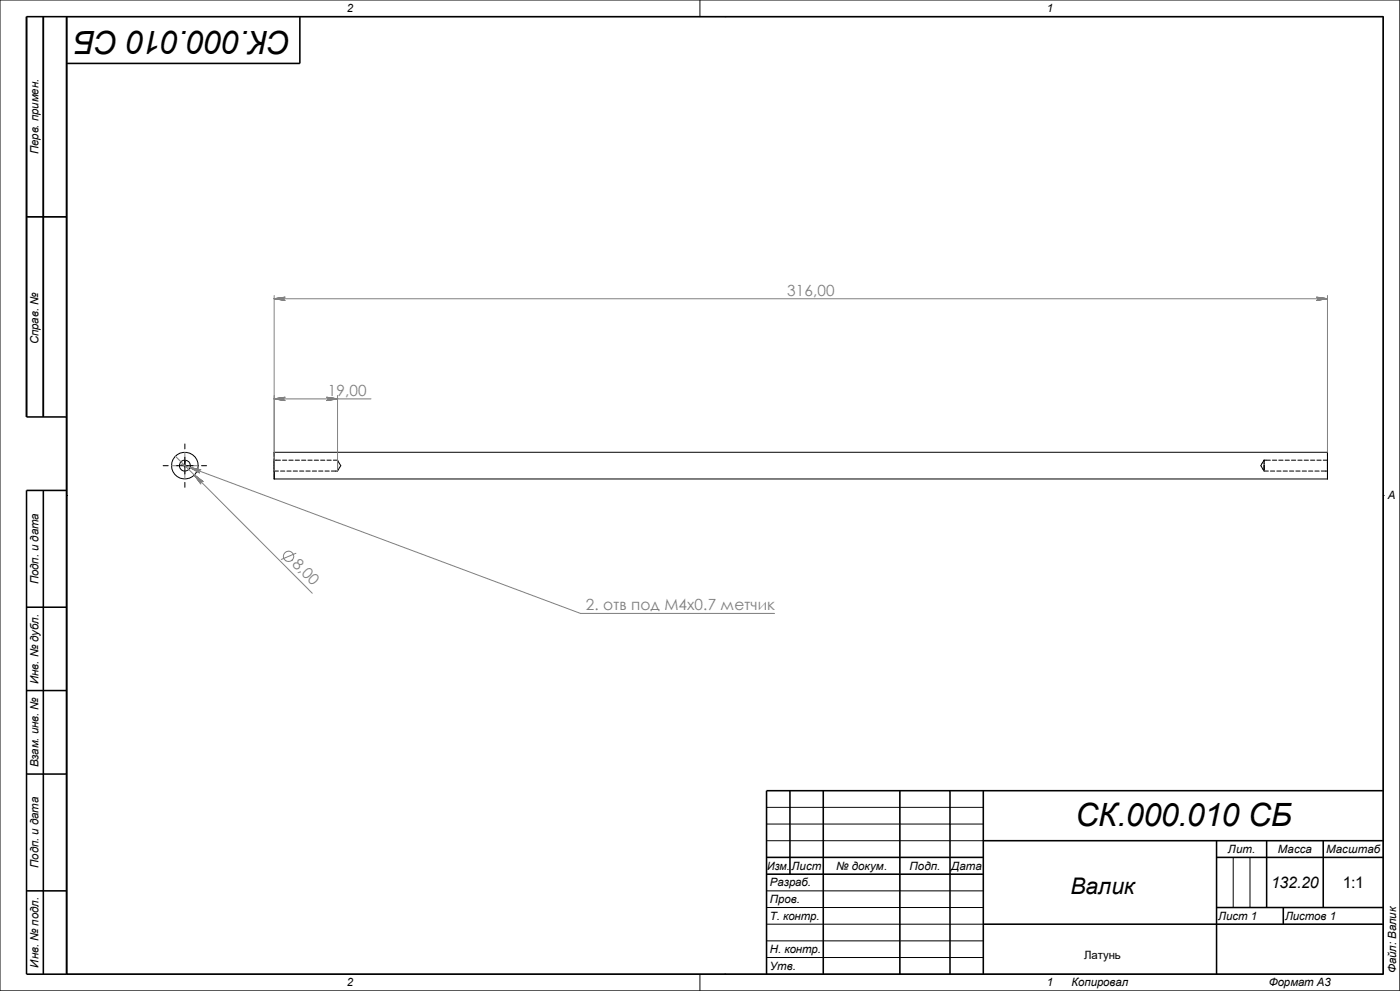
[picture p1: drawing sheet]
<svg xmlns="http://www.w3.org/2000/svg" width="420mm" height="297mm" viewBox="0 0 420 297" stroke-linecap="round" stroke-linejoin="round" font-family="sans-serif">
<g fill="none" stroke="#000" stroke-width=".3">
<path d="M0 0h419.9v297h-419.9zM20 5h395v287h-395zM210 0v5M217.5 5h.1M8 65h12M48.9 139.6h1.6M53 139.6h5M55.5 133.1v1.4M55.5 137v5.1M60.5 139.6h1.5M82.3 135.6v1.2M82.3 137.5v3.7h1.2"/>
<path d="M82.3 137.9h1.8M82.3 135.6h315.9M82.3 135.6v8M84.8 137.9h1.2M86.7 137.9h1.2M88.6 137.9h1.2M90.5 137.9h1.2M92.4 137.9h1.2M94.3 137.9h1.2M96.2 137.9h1.3M98.1 137.9h1.3M100 137.9h1.3"/>
<path d="M101.3 137.9v3.1M101.3 137.9l.9 1.7-.9 1.6h-1.9M379.2 137.9v3.1M379.2 137.9h1.9M379.2 137.9l-1 1.7 1 1.6h1.3M381.7 137.9h1.3M383.6 137.9h1.3M385.5 137.9h1.3M387.4 137.9h1.3M389.3 137.9h1.3M391.2 137.9h1.3M393.1 137.9h1.3"/>
<path d="M395.1 137.9h1.2M397 137.9h1.2M398.2 135.6v8M398.2 135.6v1.2M398.2 137.5v3.7h-1.8M20 148.5h.1M55.5 144.6v1.4M82.3 141.3v2.3M82.3 143.6h315.9M84.2 141.2h1.2M86.1 141.2h1.2M88 141.2h1.2"/>
<path d="M89.9 141.2h1.2M91.8 141.2h1.2M93.7 141.2h1.3M95.6 141.2h1.3M97.5 141.2h1.3M381.1 141.2h1.3M383 141.2h1.3M384.9 141.2h1.3M386.8 141.2h1.3M388.7 141.2h1.3M390.7 141.2h1.2M392.6 141.2h1.2"/>
<path d="M394.5 141.2h1.2M398.2 141.3v2.3M415 148.5h.1M230 252h65M230 247h65M230 242h65M370 257v15M375 257v15M230 277h65M230 272h65M230 267h65M210 292v5"/>
<path d="M217.5 292h.1M230 287h65M230 282h65"/>
<circle cx="55.4" cy="139.5" r="4"/>
<circle cx="55.5" cy="139.5" r="1.65"/>
</g>
<g fill="none" stroke="#000" stroke-width=".47">
<path d="M13 5v120M20 5v287M90 5v14h-70M8 65h12M20 125h-12v-120h407v287h-407v-145h12M13 147v145M8 182h12M8 207h12M8 232h12M237 237v25M247 237v55M270 237v55"/>
<path d="M285 237v55M295 237v55M415 237h-185v55M230 257h65M295 252h120M365 257h50M365 252v40M380 252v20M397 252v20M8 267h12M230 262h65M295 277h120"/>
<path d="M365 272h50M385 272v5"/>
</g>
<g fill="none" stroke="#808080" stroke-width=".3">
<path d="M82.3 89.5h315.9M82.3 88.6v52.6M398.2 88.6v47M82.3 119.5h29M101.3 118.5v22.7M51.5 139.6h2.1M52.6 136.7l41.1 41.1M53.9 139l120.3 44.9h58.2M54.8 139.6h1.3M55.5 135.6v2M55.5 138.9v1.3M57.4 139.6h2"/>
<path d="M55.5 141.4v2.2M88.8 165.8l-4.4 1.9"/>
<circle cx="86.6" cy="166.7" r="1.57"/>
</g>
<g fill="#00f" stroke="#00f" stroke-width=".3">
<path d="M55.8 139.5l.3 .1-.3 .1z"/>
<path d="M55.5 138.2v.4h-.1z"/>
</g>
<path d="M55.3 139.6h.8M55.3 139.4l.3 .3M55.5 138.2v1.5M55.6 139.4l-.3 .3" fill="none" stroke="#00f" stroke-width=".3"/>
<g fill="#808080" stroke="#808080" stroke-width=".3">
<path d="M394.9 90l3.3-.5z"/>
<path d="M395.1 90l3.1-.5z"/>
<path d="M395.4 89.8l2.8-.3-2.9 .4z"/>
<path d="M395.4 89.6l2.8-.1-2.8 .3z"/>
<path d="M395.4 89.5h2.8l-2.8 .1z"/>
<path d="M395.4 89.3l2.8 .2z"/>
<path d="M395.3 89.2l2.9 .3z"/>
<path d="M395.1 89.1l3.1 .4z"/>
<path d="M394.9 89l3.3 .5z"/>
<path d="M82.3 89.5l3.3-.5z"/>
<path d="M82.3 89.5l3.1-.4z"/>
<path d="M82.3 89.5l3-.3z"/>
<path d="M82.3 89.5l2.8-.2z"/>
<path d="M82.3 89.5h2.8v.1z"/>
<path d="M82.3 89.5l2.8 .1v.2z"/>
<path d="M82.3 89.5l3 .4z"/>
<path d="M82.3 89.5l3.1 .5z"/>
<path d="M82.3 89.5l3.3 .5z"/>
<path d="M82.3 119.5l3.3-.5z"/>
<path d="M82.3 119.5l3.1-.4z"/>
<path d="M82.3 119.5l3-.3z"/>
<path d="M82.3 119.5l2.8-.2v.2z"/>
<path d="M82.3 119.5h2.8v.1z"/>
<path d="M82.3 119.5l2.8 .1v.2z"/>
<path d="M82.3 119.5l3 .4z"/>
<path d="M82.3 119.5l3.1 .5z"/>
<path d="M82.3 119.5l3.3 .6z"/>
<path d="M98 120.1l3.3-.6z"/>
<path d="M98.1 120l3.2-.5z"/>
<path d="M98.3 119.9l3-.4z"/>
<path d="M98.4 119.6l2.9-.1-2.9 .3z"/>
<path d="M98.4 119.5h2.9l-2.9 .1z"/>
<path d="M98.4 119.3l2.9 .2h-2.9z"/>
<path d="M98.3 119.2l3 .3z"/>
<path d="M98.1 119.1l3.2 .4z"/>
<path d="M98 119l3.3 .5z"/>
<path d="M58.3 142.4l1.9 2.7z"/>
<path d="M58.3 142.4l1.9 2z"/>
<path d="M58.3 142.4l2.2 1.8-.2 .1z"/>
<path d="M58.3 142.4l2.4 1.8z"/>
<path d="M58.3 142.4l2.5 1.9z"/>
<path d="M58.3 142.4l2.7 2z"/>
<path d="M58.3 142.4l1.9 2.5z"/>
<path d="M58.3 142.4l1.9 2.3z"/>
<path d="M58.3 142.4l1.9 2v.2z"/>
<path d="M57 140.1l2.9 1.7z"/>
<path d="M57 140.1l2.8 1.5z"/>
<path d="M57 140.1l2.7 1.4z"/>
<path d="M57 140.1l2.6 1.1v.2z"/>
<path d="M57 140.1l2.7 1z"/>
<path d="M57 140.1l2.8 .8z"/>
<path d="M57 140.1l2.9 .7z"/>
<path d="M57 140.1l3.1 .7z"/>
<path d="M57 140.1l3.3 .7z"/>
</g>
<g font-size="9.6">
<text x="87.3" y="9.3" transform="rotate(-180 87.3 9.3)">СК.000.010 СБ</text>
<text x="322.6" y="247.7">СК.000.010 СБ</text>
</g>
<text font-size="6.9" x="321.1" y="267.8">Валик</text>
<g font-size="4.8">
<text x="381.3" y="266.1">132.20</text>
<text x="402.8" y="266.1">1:1</text>
</g>
<g font-size="4.6" fill="#808080">
<text x="236.1" y="88.6">316,00</text>
<text x="98.3" y="118.6">19,00</text>
<text x="87.5" y="169.4" transform="rotate(45 87.5 169.4)">8,0</text>
<text x="175.8" y="182.9">2. отв под M4x0.7 метчик</text>
</g>
<g font-size="3.4">
<text x="104" y="3.6">2</text>
<text x="314" y="3.6">1</text>
<text x="11.6" y="46.3" transform="rotate(-90 11.6 46.3)">Перв. примен.</text>
<text x="11.6" y="103.2" transform="rotate(-90 11.6 103.2)">Справ. №</text>
<text x="416.3" y="149.6">A</text>
<text x="11.6" y="175.1" transform="rotate(-90 11.6 175.1)">Подп. и дата</text>
<text x="11.6" y="205" transform="rotate(-90 11.6 205)">Инв. № дубл.</text>
<text x="11.6" y="230" transform="rotate(-90 11.6 230)">Взам. инв. №</text>
<text x="368.4" y="255.6">Лит.</text>
<text x="383.3" y="255.6">Масса</text>
<text x="397.8" y="255.6">Масштаб</text>
<text x="11.6" y="260.1" transform="rotate(-90 11.6 260.1)">Подп. и дата</text>
<text x="230.2" y="260.6">Изм.</text>
<text x="237.4" y="260.6">Лист</text>
<text x="250.8" y="260.6">№ докум.</text>
<text x="272.8" y="260.6">Подп.</text>
<text x="285.3" y="260.6">Дата</text>
<text x="231" y="265.6">Разраб.</text>
<text x="231" y="275.6">Т. контр.</text>
<text x="231" y="270.6">Пров.</text>
<text x="365.5" y="275.6">Лист 1</text>
<text x="385.5" y="275.6">Листов 1</text>
<text x="231" y="285.6">Н. контр.</text>
<text x="325.3" y="287.5">Латунь</text>
<text x="11.6" y="290" transform="rotate(-90 11.6 290)">Инв. № подл.</text>
<text x="231" y="290.6">Утв.</text>
<text x="418.8" y="291.7" transform="rotate(-90 418.8 291.7)">Файл: Валик</text>
<text x="104" y="295.6">2</text>
<text x="314" y="295.6">1</text>
<text x="321.4" y="295.6">Копировал</text>
<text x="380.6" y="295.6">Формат А3</text>
</g>
</svg>
